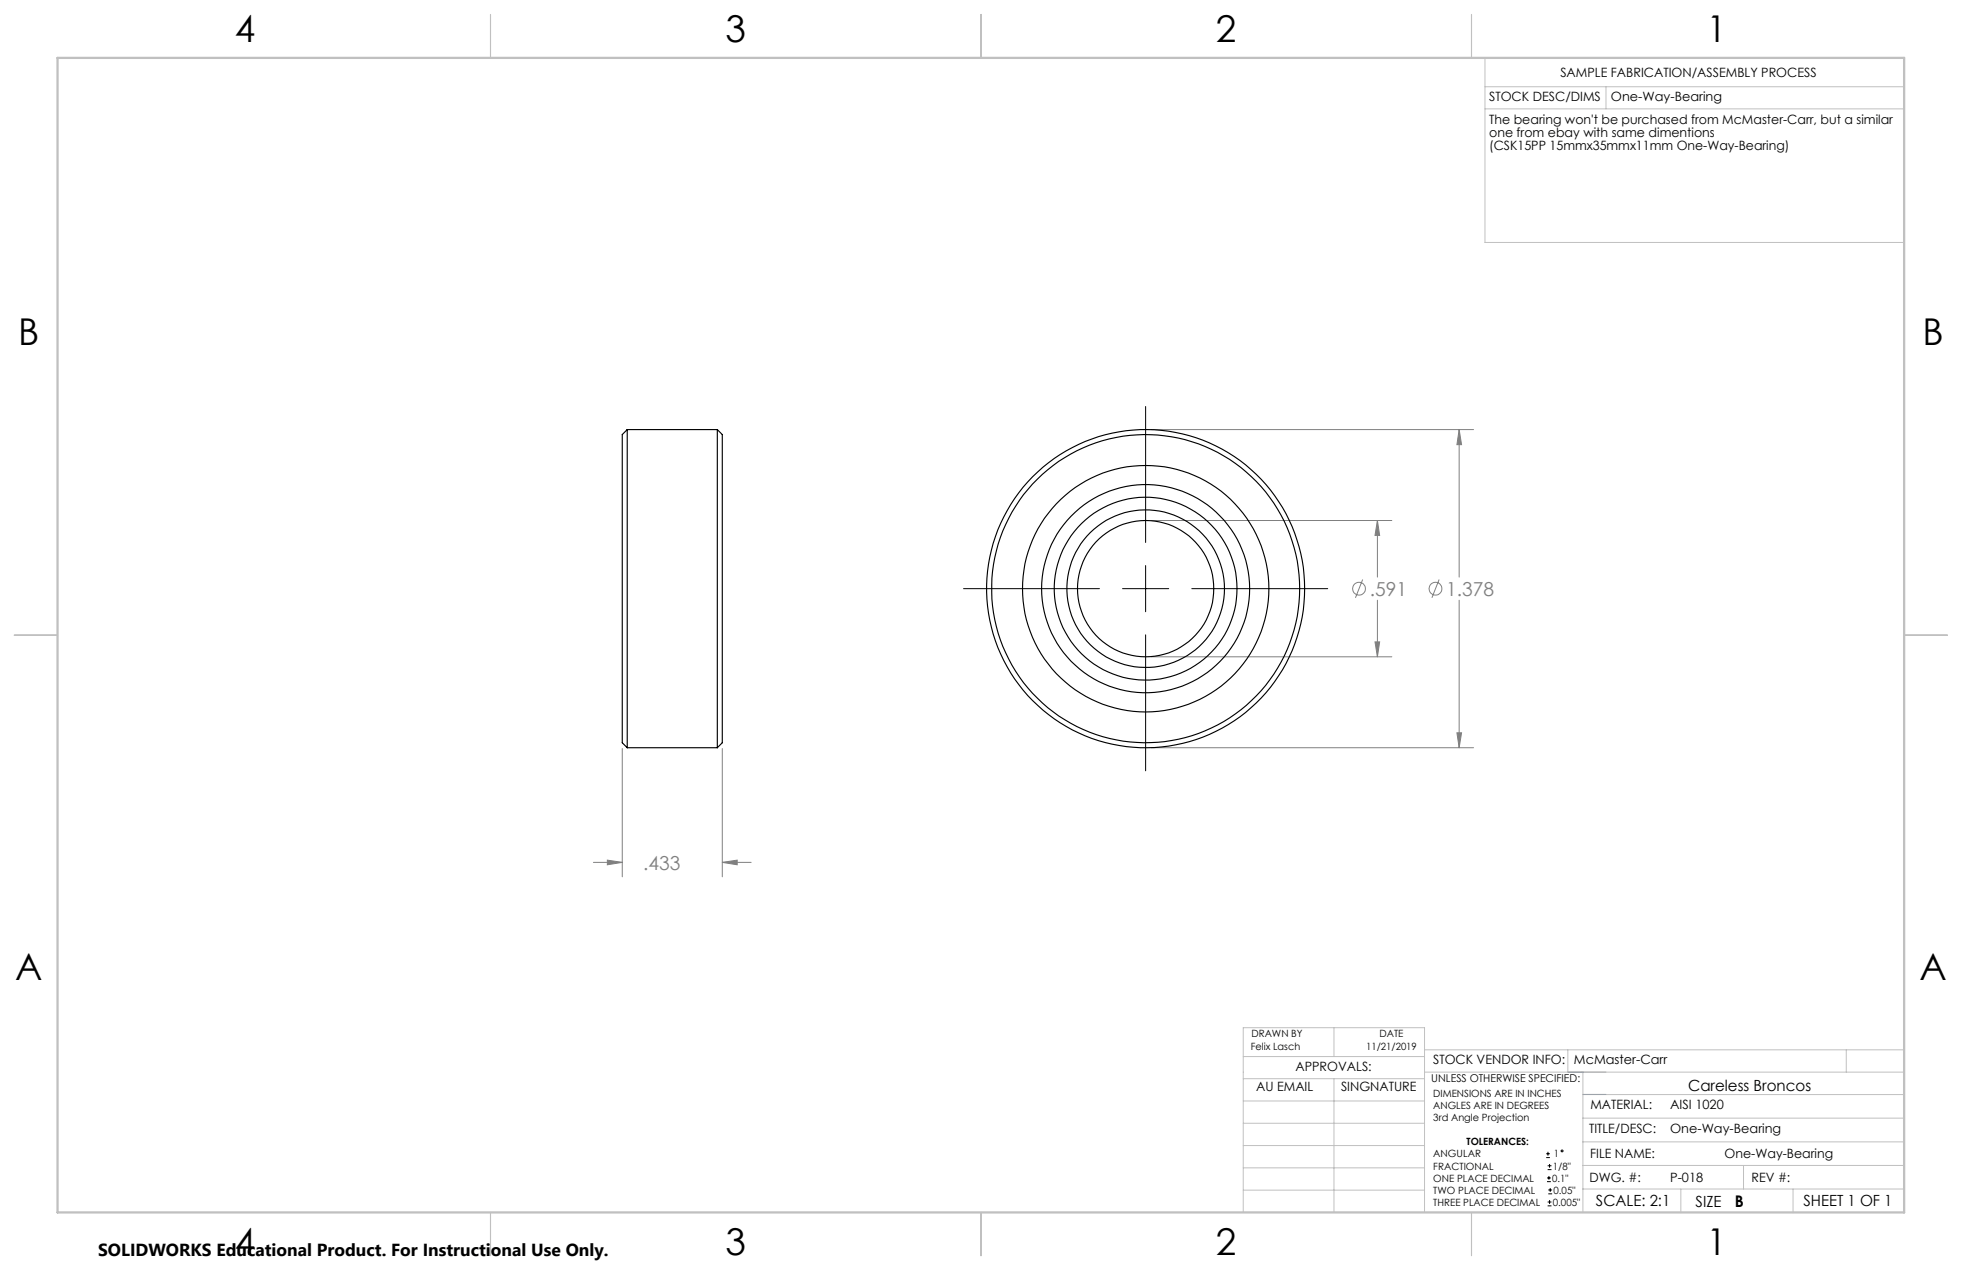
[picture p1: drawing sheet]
<svg xmlns="http://www.w3.org/2000/svg" width="432mm" height="279mm" viewBox="0 0 432 279" stroke-linecap="round" stroke-linejoin="round" font-family="sans-serif">
<g fill="none" stroke="#808080" stroke-width=".22">
<path d="M253.4 94.5h70.9M321.1 94.5v32.5M321.1 94.5l.6 3.3h-1.1zM253.4 114.5h52.9M303.1 114.5l.5 3.3h-1zM303.1 114.5v12.5M299.9 127.5l-1.6 4M303.1 132v12.5M316.7 127.5l-1.6 4M321.1 132v32.5M253.4 144.5h52.9M302.6 141.2h1l-.5 3.3z"/>
<path d="M136.9 164.7v28.2M159 164.7v28.2M253.4 164.5h70.9M320.6 161.2h1.1l-.6 3.3zM130.6 189.7h6.3M133.7 189.2l3.2 .5-3.2 .6zM159 189.7h6.3M159 189.7l3.2-.5v1.1z"/>
<circle cx="299.1" cy="129.5" r="1.4"/>
<circle cx="315.9" cy="129.5" r="1.4"/>
</g>
<g fill="none" stroke="#000" stroke-width=".22">
<path d="M252.1 89.4v29.9M212.1 129.5h29.9M247.1 129.5h10.1M252.1 124.4v10.2M252.1 139.7v29.9M262.3 129.5h29.9M340.3 254.7h.8M340.3 253.8h.8M340.5 260h.8M340.5 259.2h.8M340.6 257.3h.9M340.6 256.5h.9"/>
<path d="M340.7 253.4v.8M340.9 258.7v.8M341 256.1v.8M340.6 265.3h.9M340.6 264.4h.9M340.7 262.6h.9M340.7 261.8h.9M341 264v.9M341.2 261.4v.8"/>
<circle cx="343.8" cy="253.2" r=".2"/>
</g>
<g fill="none" stroke="#c0c0c0" stroke-width=".22">
<path d="M326.8 19.1h92.3M326.8 12.7v40.6h92.3M353.4 19.1v4.9M326.8 24h92.3M273.6 232.4h39.9M273.6 237.3h39.9M293.6 226.1v6.3M293.6 237.3v29.4M313.5 235.9h105.6M313.5 231h105.6M345.1 231v4.9M348.4 235.9v30.9"/>
<path d="M406.3 231v4.9M273.6 242.2h39.9M273.6 247.1h39.9M273.6 252h39.9M273.6 256.9h39.9M348.4 246h70.7M348.4 256.4h70.7M348.4 251.2h70.7M348.4 240.8h70.7M383.7 256.4v5.2M273.6 261.8h39.9M313.5 266.7v-40.6h-39.9v40.6h74.4"/>
<path d="M348.4 261.6h70.7M369.9 261.6v5.2M394.6 261.6v5.2"/>
</g>
<path d="M108 3.2v9.5M215.9 3.2v9.5M323.8 3.2v9.5M3.1 139.7h9.6M419.1 139.7h9.5M108 266.7v9.6M215.9 266.7v9.6M323.8 266.7v9.6" fill="none" stroke="#c0c0c0" stroke-width=".25"/>
<path d="M12.7 12.7h406.4v254h-406.4z" fill="none" stroke="#c0c0c0" stroke-width=".5"/>
<path d="M345.1 235.9h8.3M348.4 240.8h5" fill="none" stroke="#53a9ff" stroke-width=".22"/>
<path d="M303.1 114.5l.5 3.3h-1zM302.6 141.2h1l-.5 3.3zM321.1 94.5l.6 3.3h-1.1zM320.6 161.2h1.1l-.6 3.3zM159 189.7l3.2-.5v1.1zM133.7 189.2l3.2 .5-3.2 .6z" fill="#808080"/>
<g fill="none" stroke="#000" stroke-width=".25">
<path d="M138 94.5l-1.1 1.1v67.8l1.1 1.1M138 94.5v70M138 94.5h19.9M157.9 94.5v70M157.9 94.5l1.1 1.1v67.8l-1.1 1.1M138 164.5h19.9"/>
<circle cx="252.1" cy="129.5" r="17.4"/>
<circle cx="252.1" cy="129.5" r="35"/>
<circle cx="252.1" cy="129.5" r="15"/>
<circle cx="252.1" cy="129.5" r="22.9"/>
<circle cx="252.1" cy="129.5" r="33.9"/>
<circle cx="252.1" cy="129.5" r="20.1"/>
<circle cx="252.1" cy="129.5" r="27.1"/>
</g>
<g font-size="8.1">
<text x="51.7" y="9.3">4</text>
<text x="159.7" y="9.3">3</text>
<text x="267.6" y="9.3">2</text>
<text x="375.6" y="9.3">1</text>
<text x="4" y="76">B</text>
<text x="423.1" y="76">B</text>
<text x="3.3" y="215.7">A</text>
<text x="422.4" y="215.7">A</text>
<text x="51.7" y="276">4</text>
<text x="159.7" y="276">3</text>
<text x="267.6" y="276">2</text>
<text x="375.6" y="276">1</text>
</g>
<g font-size="4.2" fill="#808080">
<text x="301.4" y="131.1">.591</text>
<text x="318.3" y="131.1">1.378</text>
<text x="141.6" y="191.3">.433</text>
</g>
<text font-size="3.8" x="21.6" y="276.3">SOLIDWORKS Educational Product. For Instructional Use Only.</text>
<text font-size="3.5" x="381.8" y="265.6">B</text>
<g font-size="3.4">
<text x="371.5" y="240.1">Careless Broncos</text>
<text x="351.2" y="265.2">SCALE: 2:1</text>
<text x="373.2" y="265.6">SIZE</text>
<text x="396.9" y="265.2">SHEET 1 OF 1</text>
</g>
<g font-size="2.8">
<text x="343.4" y="16.9">SAMPLE FABRICATION/ASSEMBLY PROCESS</text>
<text x="327.7" y="22.3">STOCK DESC/DIMS</text>
<text x="354.5" y="22.2">One-Way-Bearing</text>
<text x="327.7" y="27.3">The bearing won't be purchased from McMaster-Carr, but a similar</text>
<text x="327.7" y="30.1">one from ebay with same dimentions</text>
<text x="327.7" y="33">(CSK15PP 15mmx35mmx11mm One-Way-Bearing)</text>
<text x="285.1" y="235.7">APPROVALS:</text>
<text x="315.4" y="234.1">STOCK VENDOR INFO:</text>
<text x="346.4" y="234.1">McMaster-Carr</text>
<text x="276.4" y="240.1">AU EMAIL</text>
<text x="295.1" y="240.1">SINGNATURE</text>
<text x="350" y="244.1">MATERIAL:</text>
<text x="367.6" y="244.1">AISI 1020</text>
<text x="349.7" y="249.2">TITLE/DESC:</text>
<text x="367.6" y="249.2">One-Way-Bearing</text>
<text x="350" y="254.7">FILE NAME:</text>
<text x="379.5" y="254.8">One-Way-Bearing</text>
<text x="349.8" y="260">DWG. #:</text>
<text x="367.6" y="260">P-018</text>
<text x="385.5" y="260">REV #:</text>
</g>
<text font-size="2.4" x="315" y="238.1">UNLESS OTHERWISE SPECIFIED:</text>
<g font-size="2.2">
<text x="275.3" y="231.1">Felix Lasch</text>
<text x="275.4" y="228.2">DRAWN BY</text>
<text x="300.7" y="231.1">11/21/2019</text>
<text x="303.6" y="228.2">DATE</text>
<text x="315.4" y="241.4">DIMENSIONS ARE IN INCHES</text>
<text x="315.4" y="244">ANGLES ARE IN DEGREES</text>
<text x="315.4" y="246.7">3rd Angle Projection</text>
<text x="322.8" y="252">TOLERANCES:</text>
<text x="315.4" y="254.6">ANGULAR</text>
<text x="315.4" y="257.3">FRACTIONAL</text>
<text x="341.8" y="257.3">1/8&quot;</text>
<text x="342" y="254.6">1</text>
<text x="315.4" y="262.6">TWO PLACE DECIMAL</text>
<text x="315.4" y="260">ONE PLACE DECIMAL</text>
<text x="341.6" y="260">0.1&quot;</text>
<text x="341.9" y="262.6">0.05&quot;</text>
<text x="315.4" y="265.3">THREE PLACE DECIMAL</text>
<text x="341.8" y="265.3">0.005&quot;</text>
</g>
</svg>
